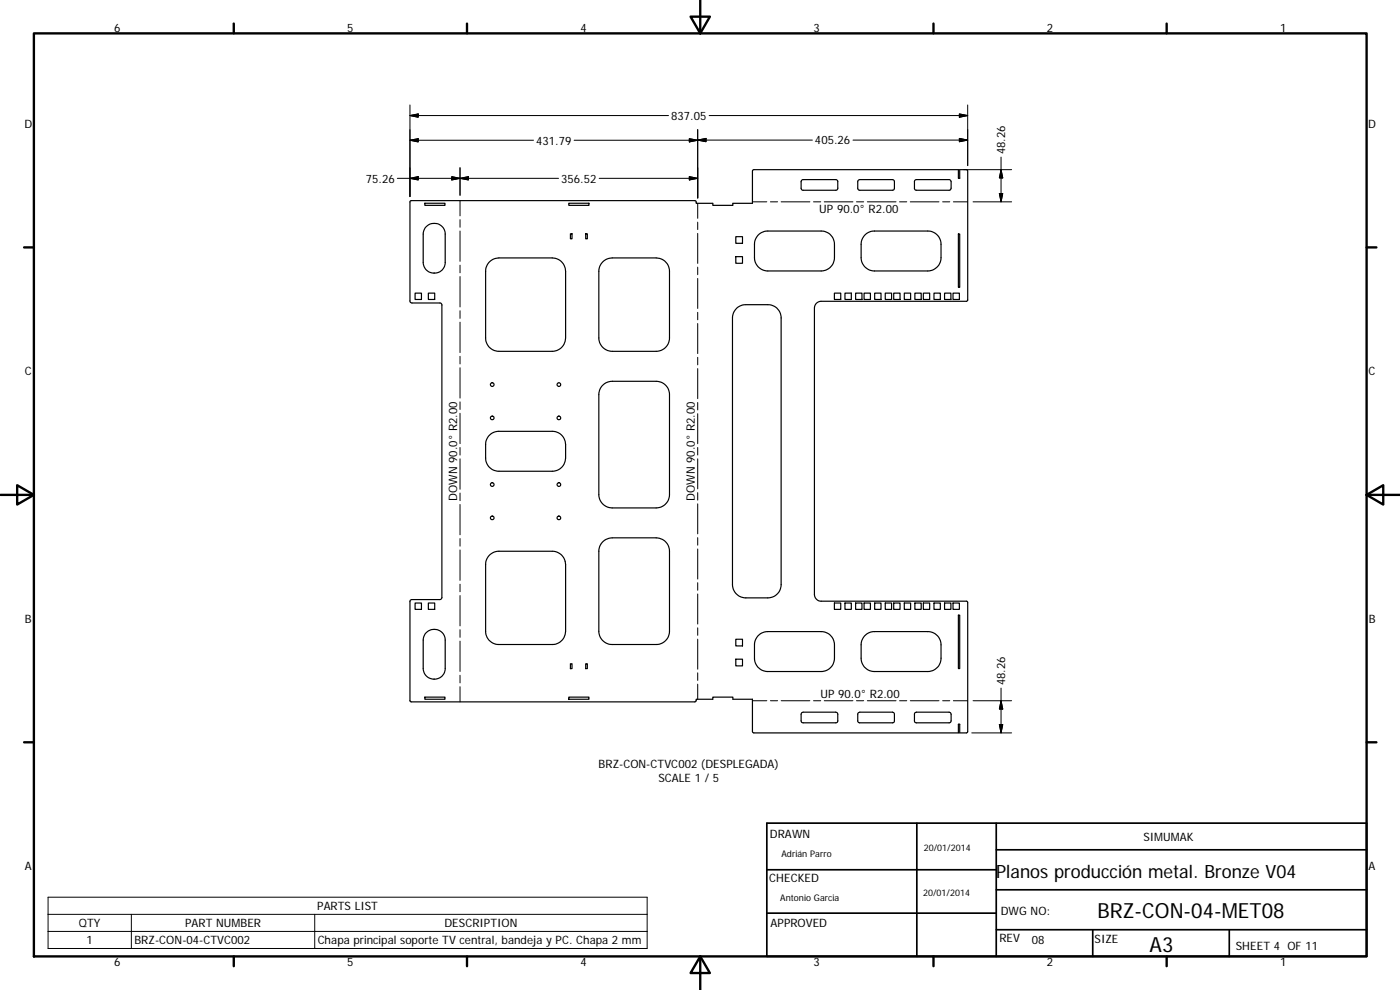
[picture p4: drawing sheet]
<svg xmlns="http://www.w3.org/2000/svg" width="420mm" height="297mm" viewBox="0 0 420 297" stroke-linecap="round" stroke-linejoin="round" font-family="sans-serif">
<g fill="none" stroke="#000" stroke-width=".36">
<path d="M240.5 54.1l.5-.2h10l.4 .4v2.4l-.6 .4h-10l-.4-.6zM257.5 54.1l.5-.2h10l.4 .4v2.4l-.6 .4h-9.9l-.5-.6zM274.5 54.1l.5-.2h10l.4 .6v2l-.2 .5-.4 .1h-10l-.4-.6zM123.2 60.3l85.3-.1 .4 .2v.6h5v.6h6.1v-.6h5.8v-9.7l.4-.4h61.4v2.6h.4v-2.6l2.3 .1v39.3l-43.9 .1a2.04 2.04 0 0 0-2 2v86a2.05 2.05 0 0 0 2 2l43.9 .1v39.2l-2.3 .2v-2.6h-.4v2.6h-61.4l-.4-.4v-9.7h-5.8v-.6h-6.1v.6h-5v.6l-.4 .2-85.4-.2v-30.1l.5-.4h8.4l.5-.3 .1-.3v-87.8l-.2-.5-.4-.1h-8.4l-.5-.4zM127.5 61h6.1v.6h-6.1zM128 68a3.3 3.3 0 0 1 3.5-.8 3.3 3.3 0 0 1 2.1 3v8.6a3.3 3.3 0 0 1-3.3 3.1 3.3 3.3 0 0 1-3.3-3.1v-9l.5-1.2zM146.7 78.8l1.2-.9 1.8-.5h16a4 4 0 0 1 4 4v20a4 4 0 0 1-4 4h-16a4 4 0 0 1-4-4v-20l.1-1zM170.7 61h6.1v.6h-6.1zM171.2 70.1h.5v1.5h-.5zM175.8 70.1h.5v1.5h-.5zM181.1 78.4l1.2-.7 1.4-.3h13.2a4 4 0 0 1 4 4v20a4 4 0 0 1-4 4h-13.2a4 4 0 0 1-4-4v-20.5l.5-1.4zM220.8 77h2v2h-2z"/>
<path d="M220.8 71h2v2h-2zM227.4 70.7l1.2-.9 1.3-.5h16.5a3.9 3.9 0 0 1 4 4v4a4 4 0 0 1-4 4h-16a4 4 0 0 1-4-4l.1-4.5 .2-.9zM259.4 70.7l1.2-.9 1.3-.5h16.5a4 4 0 0 1 4 4v4a4 4 0 0 1-4 4h-16a4 4 0 0 1-4-4l.1-4.5 .2-.9zM287.6 70.2h.4v16h-.4zM124.6 87.9h1.9v2h-1.9zM128.6 87.9h1.9v2h-1.9zM221.2 92.4l.8-.5 1.4-.5h7a3.9 3.9 0 0 1 4 4v80a4 4 0 0 1-4 4h-6.6a4 4 0 0 1-4-4v-80l.3-1.4zM250.4 87.9h1.9v2h-1.9zM253.6 87.9h1.9v2h-1.9zM256.8 87.9h1.9v2h-1.9zM259.3 87.9h1.9v2h-1.9zM262.5 87.9h1.9v2h-1.9z"/>
<path d="M265.7 87.9h1.9v2h-1.9zM268.2 87.9h1.9v2h-1.9zM271.4 87.9h1.9v2h-1.9zM274.6 87.9h1.9v2h-1.9zM277.1 87.9h1.9v2h-1.9zM280.3 87.9h1.9v2h-1.9zM283.5 87.9h1.9v2h-1.9zM286 87.9h1.9v2h-1.9zM180.7 115.7l1.2-.8 1.3-.5h13.7a4 4 0 0 1 4 4v30a4 4 0 0 1-4 4h-13.2a4 4 0 0 1-4-4v-30l.3-1.4zM146.7 130.7l1.2-.8 1.3-.5h16.5a4 4 0 0 1 4 4v4a4 4 0 0 1-4 4h-16a4 4 0 0 1-4-4l.1-5zM146.7 166.8l1.2-.9 1.3-.5h16.5a4 4 0 0 1 4 4v20a4 4 0 0 1-4 4h-16a4 4 0 0 1-4-4v-20l.3-1.4zM180.7 162.7l1.2-.9 1.8-.4h13.2a4 4 0 0 1 4 4v24a4 4 0 0 1-4 4h-13.2a4 4 0 0 1-4-4v-24l.3-1.4z"/>
<path d="M124.6 180.9h1.9v1.9h-1.9zM128 189.8a3.3 3.3 0 0 1 3.5-.8 3.3 3.3 0 0 1 2.1 3v8.6a3.3 3.3 0 0 1-3.3 3.2 3.3 3.3 0 0 1-3.3-3.2v-9l.3-.8zM128.6 180.9h1.9v1.9h-1.9zM171.2 199.2h.5v1.4h-.5zM175.8 199.2h.5v1.4h-.5zM220.8 197.8h2v2h-2zM220.8 191.8h2v2h-2zM227.4 190.8l1.2-.9 1.3-.4h16.5a4 4 0 0 1 4 4v4a4 4 0 0 1-4 4h-16a4 4 0 0 1-4-4l.1-4.5 .2-.9zM250.4 180.9h1.9v1.9h-1.9zM253.6 180.9h1.9v1.9h-1.9zM256.8 180.9h1.9v1.9h-1.9zM259.3 180.9h1.9v1.9h-1.9z"/>
<path d="M259.4 190.8l1.2-.9 1.3-.4h16.5a4 4 0 0 1 4 4v4a4 4 0 0 1-4 4h-16a4 4 0 0 1-4-4l.1-4.5 .2-.9zM262.5 180.9h1.9v1.9h-1.9zM265.7 180.9h1.9v1.9h-1.9zM268.2 180.9h1.9v1.9h-1.9zM271.4 180.9h1.9v1.9h-1.9zM274.6 180.9h1.9v1.9h-1.9zM277.1 180.9h1.9v1.9h-1.9zM280.3 180.9h1.9v1.9h-1.9zM283.5 180.9h1.9v1.9h-1.9zM286 180.9h1.9v1.9h-1.9zM287.6 184.6h.4v16h-.4zM127.5 209.2h6.1v.6h-6.1z"/>
<path d="M170.7 209.2h6.1v.6h-6.1zM240.5 213.9l.5-.2h9.8l.6 .4v2.4l-.6 .4h-10l-.4-.6zM257.5 213.9l.5-.2h9.8l.6 .4v2.4l-.6 .4h-9.9l-.5-.6zM274.5 213.9l.5-.2h9.8l.5 .2 .1 .4v2l-.2 .5-.4 .1h-10l-.4-.6z"/>
<circle cx="147.7" cy="115.4" r=".54"/>
<circle cx="167.7" cy="115.4" r=".55"/>
<circle cx="147.7" cy="125.4" r=".55"/>
<circle cx="167.7" cy="125.4" r=".55"/>
<circle cx="147.7" cy="145.4" r=".55"/>
<circle cx="147.7" cy="155.4" r=".55"/>
<circle cx="167.7" cy="145.4" r=".55"/>
<circle cx="167.7" cy="155.4" r=".55"/>
</g>
<g fill="none" stroke="#000" stroke-width=".3">
<path d="M123 34.7l2.5-.5v1zM123 34.7h77.6M123 31.5v27.5M209.4 38.9v20.5M212.8 34.7h77.6M287.9 34.2l2.5 .5-2.5 .5zM290.4 31.5v18.2M119.2 53.5h48.4M123 53.5l2.5-.5v1zM123 42.1l2.5-.5v1zM123 42.1h37.1M135.6 53l2.5 .5-2.5 .5z"/>
<path d="M138.1 53.5l2.5-.5v1zM138.1 50.3v8.3M172.3 42.1h37.1M179.8 53.5h29.6M206.9 41.6l2.5 .5-2.5 .5zM206.9 53l2.5 .5-2.5 .5zM209.4 42l2.5-.5v1zM209.4 42h34.4M256 42h34.4M287.9 41.5l2.5 .5-2.5 .5zM289.2 50.9h14.4M299.9 58.1h1l-.5 2.5z"/>
<path d="M300.4 50.9l.5 2.5h-1zM300.4 47.1v13.5M138.1 60.2v4.6M138.1 65.9v2.3M138.1 69.3v9.1M138.1 79.6v2.3M209.4 61v4.5M209.4 66.7v2.2M209.4 70v9M225.8 60.6h4.3M231.2 60.6h2.2M234.4 60.6h8.6"/>
<path d="M244.1 60.6h2.2M247.4 60.6h8.6M257 60.6h2.2M260.3 60.6h8.6M270 60.6h2.1M273.2 60.6h8.6M282.9 60.6h2.1M286.1 60.6h4.3M292 60.6h11.6M138.1 83v9.1M138.1 93.2v2.3M138.1 96.7v9.1"/>
<path d="M209.4 80.2v2.2M209.4 83.5v9.1M209.4 93.7v2.2M209.4 97.1v9M138.1 106.9v2.3M138.1 110.3v9.1M209.4 107.2v2.3M209.4 110.6v9M138.1 120.6v2.3M138.1 124v9.1M138.1 134.3v2.2M138.1 137.7v9.1"/>
<path d="M209.4 120.8v2.2M209.4 124.1v9M209.4 134.3v2.2M209.4 137.7v9M138.1 147.9v2.3M138.1 151.4v9.1M209.4 147.8v2.3M209.4 151.2v9M138.1 161.6v2.3M138.1 165v9.1M138.1 175.3v2.2M138.1 178.7v9.1"/>
<path d="M209.4 161.3v2.3M209.4 164.7v9M209.4 174.8v2.3M209.4 178.2v9M138.1 188.9v2.3M138.1 192.4v9.1M209.4 188.4v2.2M209.4 191.8v9M138.1 202.6v2.3M138.1 206v4.6M209.4 201.9v2.3M209.4 205.3v4.5"/>
<path d="M225.8 210.2h4.3M231.2 210.2h2.2M234.4 210.2h8.6M244.1 210.2h2.2M247.4 210.2h8.6M257 210.2h2.2M260.3 210.2h8.6M270 210.2h2.1M273.2 210.2h8.6M282.9 210.2h2.1M286.1 210.2h4.3M291.6 219.9h12"/>
<path d="M292 210.2h11.6M299.9 217.4h1l-.5 2.5zM300.4 210.2l.5 2.5h-1zM300.4 206.5v13.4M14.4 269.2h179.8v15.4h-179.8zM14.4 274.3h179.8M14.4 279.5h179.8M39.4 274.3v10.3M94.5 274.3v10.3"/>
</g>
<g fill="none" stroke="#000" stroke-width=".71">
<path d="M10.2 10h399.9v277h-399.9zM70.2 7.1v2.9M140.2 7.1v2.9M207.3 5h5.8l-2.9 5zM210.2 0v10M280.2 7.1v2.9M350.1 7.1v2.9M7.2 74.2h3M410.1 74.2h3M.2 148.5h10M5.2 145.6l5 2.9-5 2.9zM410.1 148.5l5-2.9v5.8z"/>
<path d="M410.1 148.5h10M7.2 222.7h3M410.1 222.7h3M70.2 287v2.9M140.2 287v2.9M210.2 287l2.9 5h-5.8zM210.2 287v10M280.2 287v2.9M350.1 287v2.9"/>
</g>
<path d="M230.1 247h180v40h-180zM275.2 247v40M299 255h111.1M299 247v40M230.1 274h68.9M230.1 261h68.9M299 279h111.1M299 267h111.1M327.9 279v8M368.9 279v8" fill="none" stroke="#000" stroke-width=".51"/>
<g fill="#000" stroke="#000" stroke-width=".3">
<path d="M123 34.7l2.5-.5v1zM287.9 34.2l2.5 .5-2.5 .5zM123 53.5l2.5-.5v1zM123 42.1l2.5-.5v1zM135.6 53l2.5 .5-2.5 .5zM138.1 53.5l2.5-.5v1zM206.9 41.6l2.5 .5-2.5 .5zM206.9 53l2.5 .5-2.5 .5zM209.4 42l2.5-.5v1zM287.9 41.5l2.5 .5-2.5 .5zM299.9 58.1h1l-.5 2.5zM300.4 50.9l.5 2.5h-1z"/>
<path d="M299.9 217.4h1l-.5 2.5zM300.4 210.2l.5 2.5h-1z"/>
</g>
<g font-size="6.3">
<text x="329.4" y="275.4">BRZ-CON-04-MET08</text>
<text x="345" y="285.6">A3</text>
</g>
<text font-size="5.5" x="298.9" y="263.4">Planos producción metal. Bronze V04</text>
<g font-size="3.5">
<text x="34.2" y="9.6">6</text>
<text x="104.2" y="9.6">5</text>
<text x="174.2" y="9.6">4</text>
<text x="244.2" y="9.6">3</text>
<text x="314.2" y="9.6">2</text>
<text x="384.2" y="9.6">1</text>
<text x="201.4" y="36">837.05</text>
<text x="7.3" y="38.4">D</text>
<text x="410.6" y="38.4">D</text>
<text x="160.9" y="43.4">431.79</text>
<text x="244.6" y="43.3">405.26</text>
<text x="301.7" y="46.4" transform="rotate(-90 301.7 46.4)">48.26</text>
<text x="109.8" y="54.8">75.26</text>
<text x="168.4" y="54.8">356.52</text>
<text x="245.9" y="63.9">UP 90.0° R2.00</text>
<text x="7.4" y="112.6">C</text>
<text x="410.8" y="112.6">C</text>
<text x="137.2" y="150.3" transform="rotate(-90 137.2 150.3)">DOWN 90.0° R2.00</text>
<text x="208.5" y="150.3" transform="rotate(-90 208.5 150.3)">DOWN 90.0° R2.00</text>
<text x="7.5" y="186.9">B</text>
<text x="410.8" y="186.9">B</text>
<text x="246.2" y="209.4">UP 90.0° R2.00</text>
<text x="301.7" y="205.7" transform="rotate(-90 301.7 205.7)">48.26</text>
<text x="179.7" y="230.3">BRZ-CON-CTVC002 (DESPLEGADA)</text>
<text x="197.6" y="234.5">SCALE 1 / 5</text>
<text x="231.1" y="251.4">DRAWN</text>
<text x="343.1" y="252.3">SIMUMAK</text>
<text x="7.4" y="261.1">A</text>
<text x="410.8" y="261.1">A</text>
<text x="230.9" y="264.6">CHECKED</text>
<text x="95.2" y="273">PARTS LIST</text>
<text x="300.3" y="274.5">DWG NO:</text>
<text x="23.7" y="278.2">QTY</text>
<text x="55.5" y="278.2">PART NUMBER</text>
<text x="133.4" y="278.2">DESCRIPTION</text>
<text x="231.3" y="278.2">APPROVED</text>
<text x="26" y="283.3">1</text>
<text x="40.4" y="283.3">BRZ-CON-04-CTVC002</text>
<text x="95.3" y="283.3">Chapa principal soporte TV central, bandeja y PC. Chapa 2 mm</text>
<text x="299.9" y="282.6">REV</text>
<text x="309.7" y="283.3">08</text>
<text x="328.5" y="283">SIZE</text>
<text x="370.9" y="285.1">SHEET 4 OF 11</text>
<text x="34.2" y="289.9">6</text>
<text x="104.2" y="289.9">5</text>
<text x="174.2" y="289.9">4</text>
<text x="244.2" y="289.9">3</text>
<text x="314.2" y="289.9">2</text>
<text x="384.2" y="289.9">1</text>
</g>
<g font-size="2.7">
<text x="234.5" y="257.1">Adrián Parro</text>
<text x="277.3" y="255.2">20/01/2014</text>
<text x="277" y="268.7">20/01/2014</text>
<text x="234.2" y="270.2">Antonio Garcia</text>
</g>
</svg>
